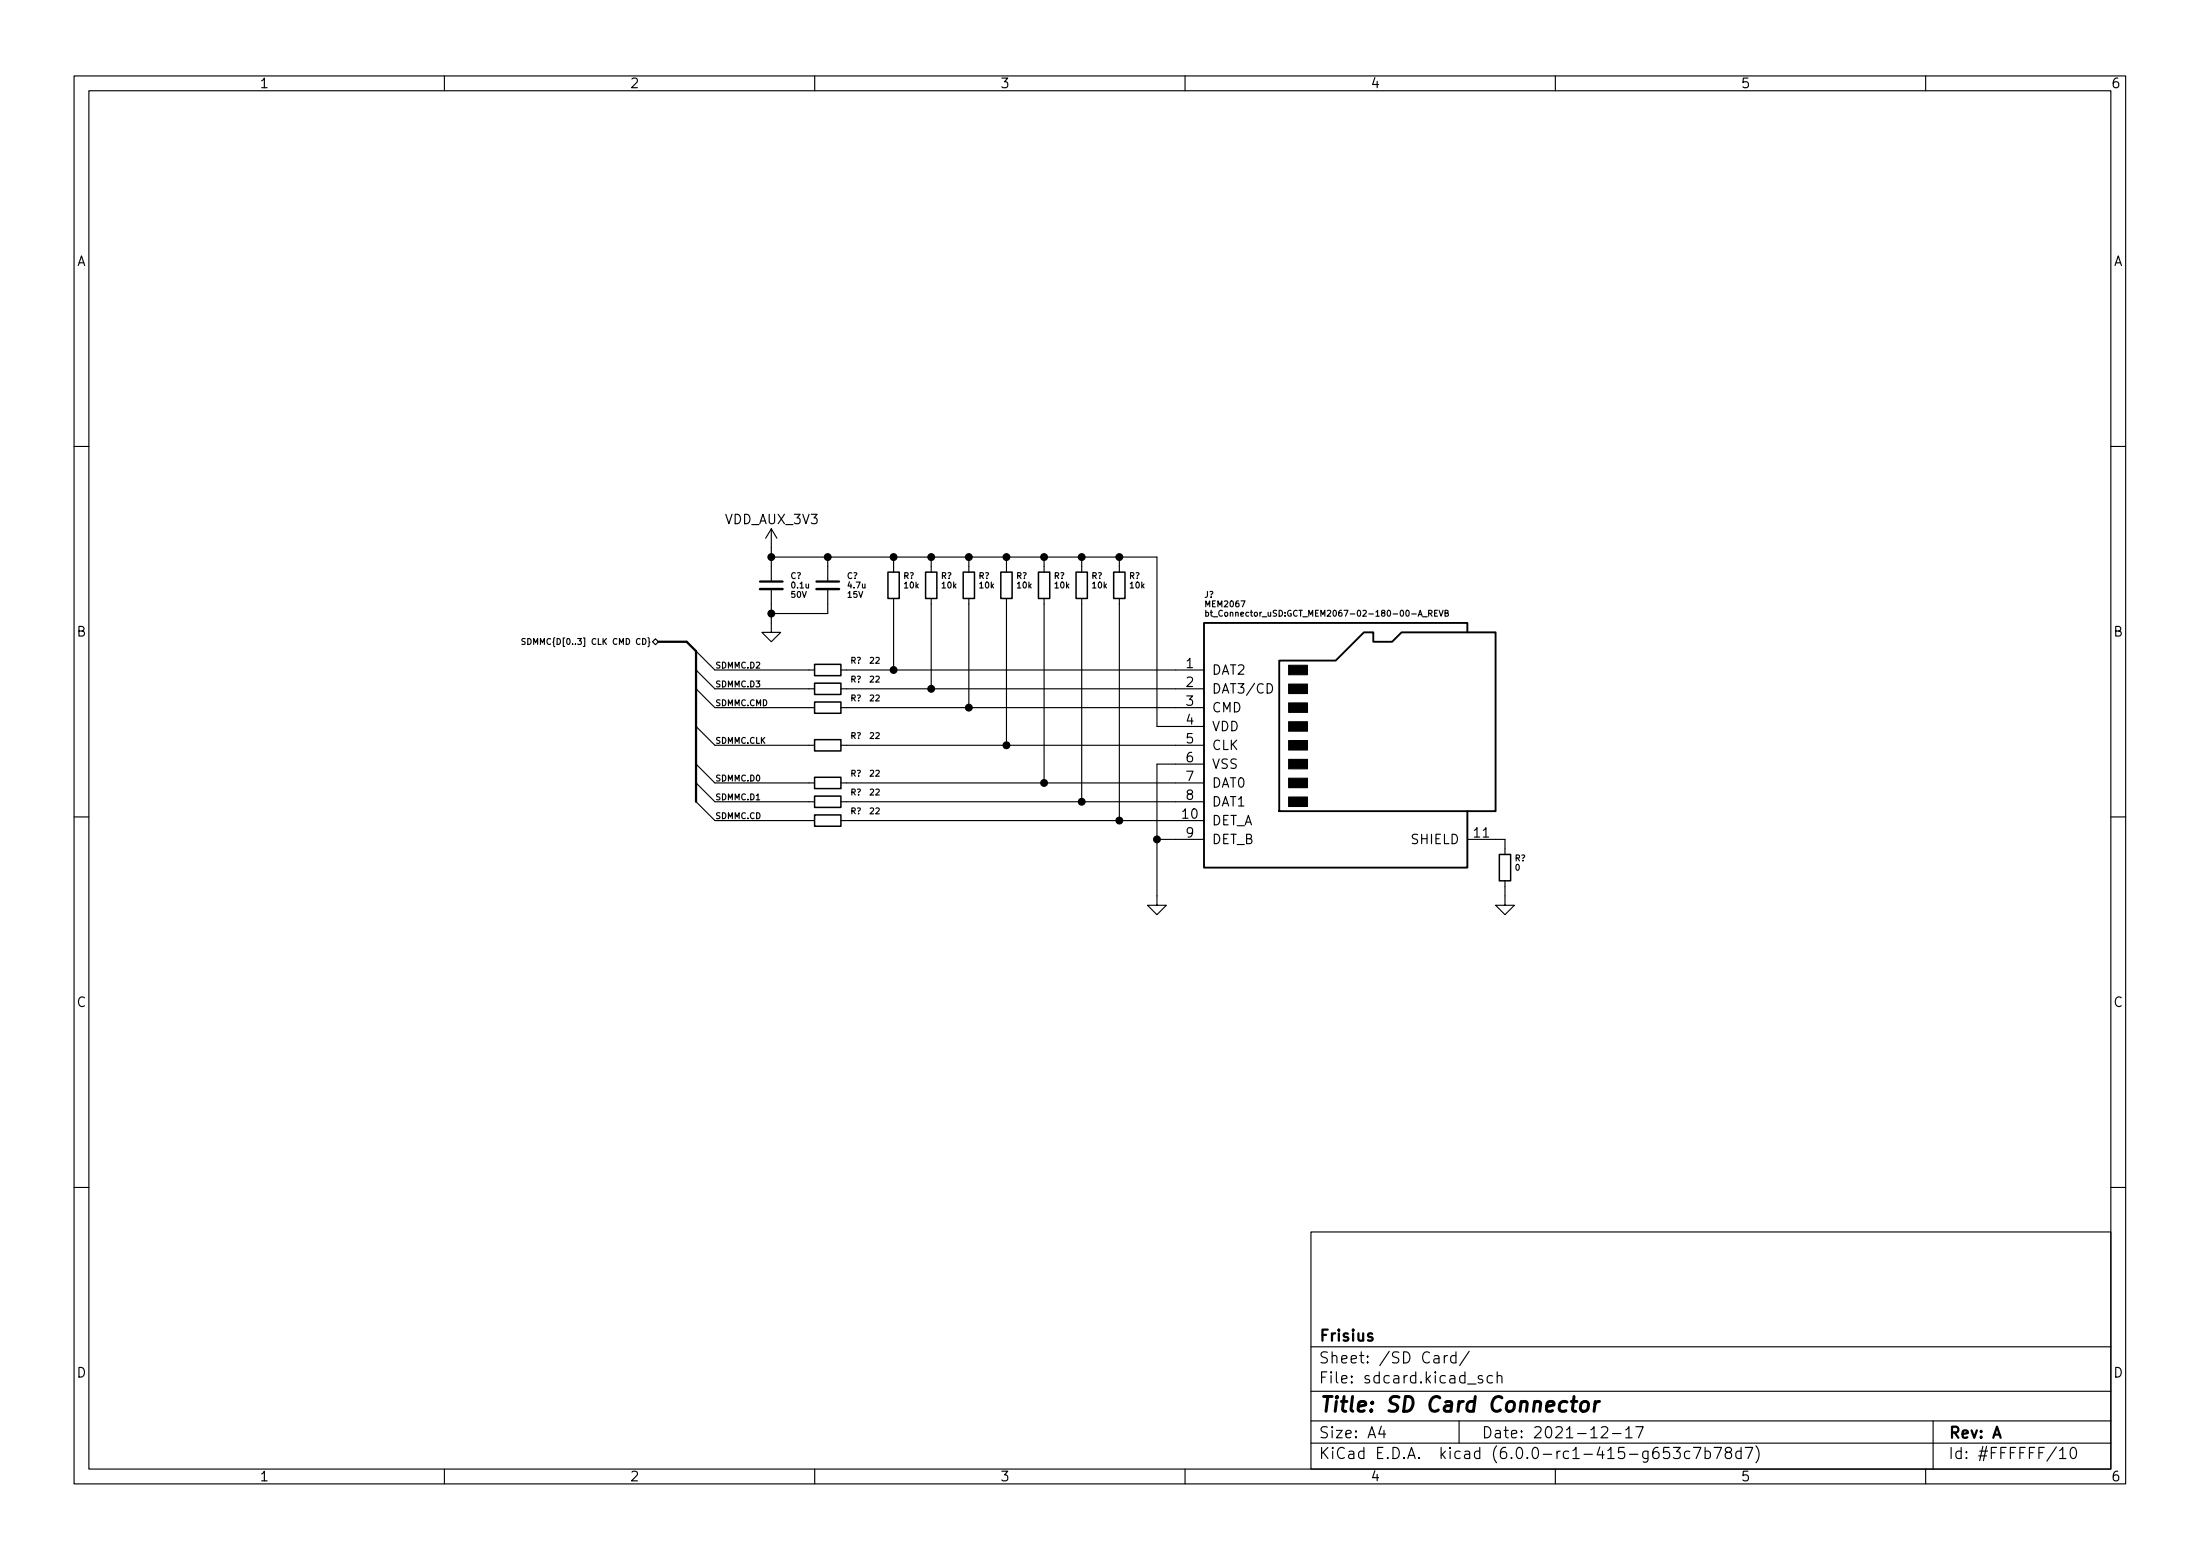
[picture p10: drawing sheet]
<svg xmlns="http://www.w3.org/2000/svg" width="297mm" height="210mm" viewBox="0 0 297 210" stroke-linecap="round" stroke-linejoin="round" font-family="sans-serif">
<g fill="none" stroke="#000" stroke-width=".15">
<path d="M10 10.2h277v190.1h-277zM12 12.2h273v186.1h-273zM60 10.2v2M110 10.2v2M160 10.2v2M210 10.2v2M260 10.2v2M10 60.2h2M104.1 79.5v5.8h-1.2l1.2 1.3 1.3-1.3h-1.3M104.1 71.4v7.1M104.1 71.4l-.7 1.2M104.1 71.4l.8 1.2"/>
<path d="M104.1 75.2h52.1v22.8h6.4M111.8 75.2v3.3M111.8 79.5v3.3h-7.7M120.6 75.2v2M125.7 75.2v2M130.8 75.2v2M135.9 75.2v2M141 75.2v2M146 75.2v2M151.1 75.2v2M285 60.2h2M70.9 86.2h-.3l-.1 .1v.2l.4 .2v.2h-.4"/>
<path d="M71.3 86.2a.4 .4 0 0 1 .4 .4 .4 .4 0 0 1-.4 .4zM88.1 86.6l.4-.4 .4 .4-.4 .4zM94 90.4l2.5 2.6h13.5M94 87.9l2.5 2.5h13.5M94 98l2.5 2.6h13.5M94 93l2.5 2.5h13.5M113.5 93h49.1M113.5 90.4h49.1M113.5 95.5h49.1M120.6 80.8v9.6M125.7 80.8v12.2M130.8 80.8v14.7"/>
<path d="M135.9 80.8v19.8M141 80.8v24.9M146 80.8v27.4M151.1 80.8v29.9M162.8 82.7l.2-.1 .2 .2-.1 .3h-.3M162.8 82.4v.8M163.4 82.6h.3M163.5 82.4v.6l.2 .2M163.8 83.2h.6M171.1 92.3a.64 .64 0 0 1 .7 .6 .64 .64 0 0 1-.7 .6zM192.9 82.8l.4-.1v-.3h-.4v.8M193.1 82.8l.3 .4"/>
<path d="M193.7 82.7h.3M194.1 82.4h-.4v.8h.4M194.3 82.4l.3 .8 .2-.8M195.1 82.7h.3l.1-.3h-.4v.8h.3l.2-.3-.2-.2M10 110.2h2M94 108.2l2.5 2.5h13.5M94 105.7l2.5 2.5h13.5M94 103.1l2.5 2.6h13.5M113.5 110.7h49.1M113.5 108.2h49.1M113.5 100.6h49.1M113.5 105.7h49.1"/>
<path d="M156.2 113.3h6.4M162.6 103.1h-6.4v19.1h1.3l-1.3 1.2-1.3-1.2h1.3M198.1 113.3h5.1v2M203.2 118.9v3.3h1.3l-1.3 1.2-1.3-1.2h1.3M285 110.2h2M10 160.2h2M177 166.3h108v32h-108zM285 160.2h2M60 198.3v2M110 198.3v2M160 198.3v2M177 194.8h108"/>
<path d="M177 191.8h108M177 187.8h108M177 181.8h108M186.5 192.5l-.4 1h1M186.9 193v1M195 182.9v1M195.4 182.9l-.3 .1-.1 .2M196.6 183l-.5-.1-.2 .3v.4l.1 .3h.1h.5M196.6 182.4v1.5M197 191.8v3M198.1 186.8h1.2M198.4 182.4l-1.3 1.9"/>
<path d="M200.1 185.7l-.3-.1-.2 .2v.3l.5 .1 .1 .1-.1 .3h-.1h-.4M201.5 185.7l-.4-.1-.3 .3v.4l.1 .3h.2h.4M202.1 185.8a.37 .37 0 0 1 .7 0v.8M202.1 185.1v1.5M210 198.3v2M216.2 192.7l.2-.2 .5 .1a.41 .41 0 0 1 .1 .6l-.9 .8h1M217.7 193.5h1.2M219.5 193l.4-.5v1.5M219.5 194h.9M220.9 192.5h1l-.7 1.5M225.4 195.3h-.8v.7l.2-.1 .5 .1 .1 .2v.5l-.3 .1h-.3l-.2-.1M225.9 195.3h1l-.5 .6a.41 .41 0 0 1 .5 .3v.3l-.2 .3h-.6l-.2-.1"/>
<path d="M228.1 195.9l-.4-.1-.3 .3v.4l.2 .3h.1h.4M228.6 195.3h1l-.6 1.5M230.2 195.9l.4-.1 .3 .3v.4l-.1 .3h-.2h-.4M230.2 195.3v1.5M231.4 195.3h1l-.6 1.5M233.2 196l-.1-.1a.31 .31 0 0 1-.2-.3 .31 .31 0 0 1 .3-.3l.4 .1a.31 .31 0 0 1 .2 .3 .31 .31 0 0 1-.3 .3h-.4l-.2 .3 .1 .4 .2 .1h.3l.3-.3-.1-.4-.2-.1M235.1 195.9l-.5-.1-.2 .3v.4l.1 .3h.1h.5M235.1 195.3v1.5M235.6 195.3h1l-.6 1.5M237.1 195.1a1.72 1.72 0 0 1 0 2.3M260 198.3v2M261 191.8v6.5"/>
<path d="M278.1 195.8l.4-.5v1.5M278.1 196.8h.8M279.7 195.4a.36 .36 0 0 1 .6 .2 .77 .77 0 0 1-.4 1.2 1 1 0 0 1-.2-1.4z"/>
</g>
<path d="M212.2 189.1h.7M212.5 188.5l-.2 1.7 .1 .2 .4 .1M213.6 189.3a.52 .52 0 0 1 .5-.2 .52 .52 0 0 1 .4 .4l-.1 .6a.55 .55 0 0 1-.5 .4 .55 .55 0 0 1-.5-.4v-.6zM215.4 189.1l-.2 1.4M216 189.1a.59 .59 0 0 0-.7 .4" fill="none" stroke="#000" stroke-width=".4"/>
<g fill="none" stroke="#000" stroke-width=".2">
<path d="M119.9 77.2h1.5v3.6h-1.5zM125 77.2h1.5v3.6h-1.5zM130 77.2h1.6v3.6h-1.6zM135.1 77.2h1.6v3.6h-1.6zM140.2 77.2h1.5v3.6h-1.5zM145.3 77.2h1.5v3.6h-1.5zM150.4 77.2h1.5v3.6h-1.5zM110 92.2h3.5v1.5h-3.5zM110 89.7h3.5v1.5h-3.5zM110 99.8h3.5v1.5h-3.5zM110 94.7h3.5v1.6h-3.5zM110 110h3.5v1.5h-3.5z"/>
<path d="M110 107.4h3.5v1.6h-3.5zM110 104.9h3.5v1.5h-3.5zM202.4 115.3h1.6v3.6h-1.6z"/>
</g>
<path d="M102.6 79.5h3.1M110.2 79.5h3.1" fill="none" stroke="#000" stroke-width=".33"/>
<path d="M102.6 78.5h3.1M110.2 78.5h3.1M88.9 86.6h3.8l1.3 1.3v20.3" fill="none" stroke="#000" stroke-width=".3"/>
<g fill="#000" stroke="#000" stroke-width=".15">
<path d="M174 99.9h2.5v1.3h-2.5zM174 97.4h2.5v1.3h-2.5zM174 94.9h2.5v1.2h-2.5zM174 92.3h2.5v1.3h-2.5zM174 89.8h2.5v1.3h-2.5zM174 107.6h2.5v1.2h-2.5zM174 105h2.5v1.3h-2.5zM174 102.5h2.5v1.3h-2.5z"/>
<circle cx="104.1" cy="75.2" r=".46"/>
<circle cx="111.8" cy="75.2" r=".46"/>
<circle cx="120.6" cy="75.2" r=".46"/>
<circle cx="125.7" cy="75.2" r=".46"/>
<circle cx="130.8" cy="75.2" r=".46"/>
<circle cx="135.9" cy="75.2" r=".46"/>
<circle cx="141" cy="75.2" r=".46"/>
<circle cx="146" cy="75.2" r=".46"/>
<circle cx="151.1" cy="75.2" r=".46"/>
<circle cx="104.1" cy="82.8" r=".46"/>
<circle cx="120.6" cy="90.4" r=".46"/>
<circle cx="125.7" cy="93" r=".46"/>
<circle cx="130.8" cy="95.5" r=".46"/>
<circle cx="135.9" cy="100.6" r=".46"/>
<circle cx="141" cy="105.7" r=".46"/>
<circle cx="146" cy="108.2" r=".46"/>
<circle cx="151.1" cy="110.7" r=".46"/>
<circle cx="156.2" cy="113.3" r=".46"/>
</g>
<path d="M172.7 89.1h7.6l3.8-3.8h1.3v1.3h2.6l1.2-1.3h12.7v24.2h-29.2zM198.1 85.3v-1.2h-35.5v33h35.5v-7.6" fill="none" stroke="#000" stroke-width=".25"/>
<text font-size="2.8" x="178" y="190.6">Title: SD Card Connector</text>
<g font-size="2.1">
<text x="178" y="184">Sheet: /SD Card/</text>
<text x="178" y="181">Frisius</text>
<text x="178" y="186.7">File: sdcard.kicad_sch</text>
<text x="178" y="196.9">KiCad E.D.A. kicad (6.0.0-rc1-415-g653c7b78d7)</text>
<text x="178" y="194.1">Size: A4</text>
<text x="200" y="194.1">Date: 2021-12-17</text>
<text x="263" y="194.1">Rev: A</text>
<text x="263" y="196.9">Id: #FFFFFF/10</text>
</g>
<g font-size="1.8">
<text x="35" y="11.9">1</text>
<text x="85" y="11.9">2</text>
<text x="135" y="11.9">3</text>
<text x="185" y="11.9">4</text>
<text x="235" y="11.9">5</text>
<text x="285" y="11.9">6</text>
<text x="10.3" y="35.9">A</text>
<text x="285.3" y="35.9">A</text>
<text x="97.9" y="70.7">VDD_AUX_3V3</text>
<text x="10.3" y="85.9">B</text>
<text x="285.3" y="85.9">B</text>
<text x="160.2" y="90.2">1</text>
<text x="160.2" y="92.7">2</text>
<text x="160.2" y="95.2">3</text>
<text x="163.6" y="91.1">DAT2</text>
<text x="163.6" y="93.6">DAT3/CD</text>
<text x="160.2" y="97.8">4</text>
<text x="160.2" y="100.3">5</text>
<text x="163.6" y="96.1">CMD</text>
<text x="163.6" y="98.7">VDD</text>
<text x="163.6" y="101.2">CLK</text>
<text x="160.2" y="102.9">6</text>
<text x="160.2" y="105.4">7</text>
<text x="160.2" y="107.9">8</text>
<text x="163.6" y="103.8">VSS</text>
<text x="163.6" y="106.3">DAT0</text>
<text x="159.7" y="110.5">10</text>
<text x="160.2" y="113">9</text>
<text x="163.6" y="111.4">DET_A</text>
<text x="163.6" y="108.8">DAT1</text>
<text x="163.6" y="113.9">DET_B</text>
<text x="190.6" y="113.9">SHIELD</text>
<text x="199" y="113">11</text>
<text x="10.3" y="135.9">C</text>
<text x="285.3" y="135.9">C</text>
<text x="10.3" y="185.9">D</text>
<text x="285.3" y="185.9">D</text>
<text x="35" y="199.9">1</text>
<text x="85" y="199.9">2</text>
<text x="135" y="199.9">3</text>
<text x="185" y="199.9">4</text>
<text x="235" y="199.9">5</text>
<text x="285" y="199.9">6</text>
</g>
<g font-size="1.1">
<text x="106.7" y="78.1">C?</text>
<text x="106.8" y="80.7">50V</text>
<text x="106.9" y="79.4">0.1u</text>
<text x="114.4" y="78.1">C?</text>
<text x="114.5" y="80.7">15V</text>
<text x="114.5" y="79.4">4.7u</text>
<text x="122" y="78.1">R?</text>
<text x="122.1" y="79.4">10k</text>
<text x="127.1" y="78.1">R?</text>
<text x="127.2" y="79.4">10k</text>
<text x="132.1" y="78.1">R?</text>
<text x="132.3" y="79.4">10k</text>
<text x="137.2" y="78.1">R?</text>
<text x="137.4" y="79.4">10k</text>
<text x="142.3" y="78.1">R?</text>
<text x="142.4" y="79.4">10k</text>
<text x="147.4" y="78.1">R?</text>
<text x="147.5" y="79.4">10k</text>
<text x="152.5" y="78.1">R?</text>
<text x="152.6" y="79.4">10k</text>
<text x="162.6" y="80.7">J?</text>
<text x="162.9" y="81.9">MEM2067</text>
<text x="164.7" y="83.2">bt_Connector_uSD:GCT_MEM2067-02-180-00-A_REVB</text>
<text x="72.1" y="87">SDMMC{D[0..3] CLK CMD CD}</text>
<text x="114.8" y="89.5">R?</text>
<text x="117.5" y="89.5">22</text>
<text x="96.5" y="90.2">SDMMC.D2</text>
<text x="96.5" y="95.3">SDMMC.CMD</text>
<text x="96.5" y="92.7">SDMMC.D3</text>
<text x="114.8" y="92.1">R?</text>
<text x="114.8" y="94.6">R?</text>
<text x="117.5" y="92.1">22</text>
<text x="117.5" y="94.6">22</text>
<text x="96.5" y="100.4">SDMMC.CLK</text>
<text x="114.8" y="99.7">R?</text>
<text x="117.5" y="99.7">22</text>
<text x="96.5" y="108">SDMMC.D1</text>
<text x="96.5" y="105.4">SDMMC.D0</text>
<text x="114.8" y="107.3">R?</text>
<text x="114.8" y="104.8">R?</text>
<text x="117.5" y="107.3">22</text>
<text x="117.5" y="104.8">22</text>
<text x="96.5" y="110.5">SDMMC.CD</text>
<text x="114.8" y="109.9">R?</text>
<text x="117.5" y="109.9">22</text>
<text x="204.5" y="116.2">R?</text>
<text x="204.6" y="117.5">0</text>
</g>
</svg>
